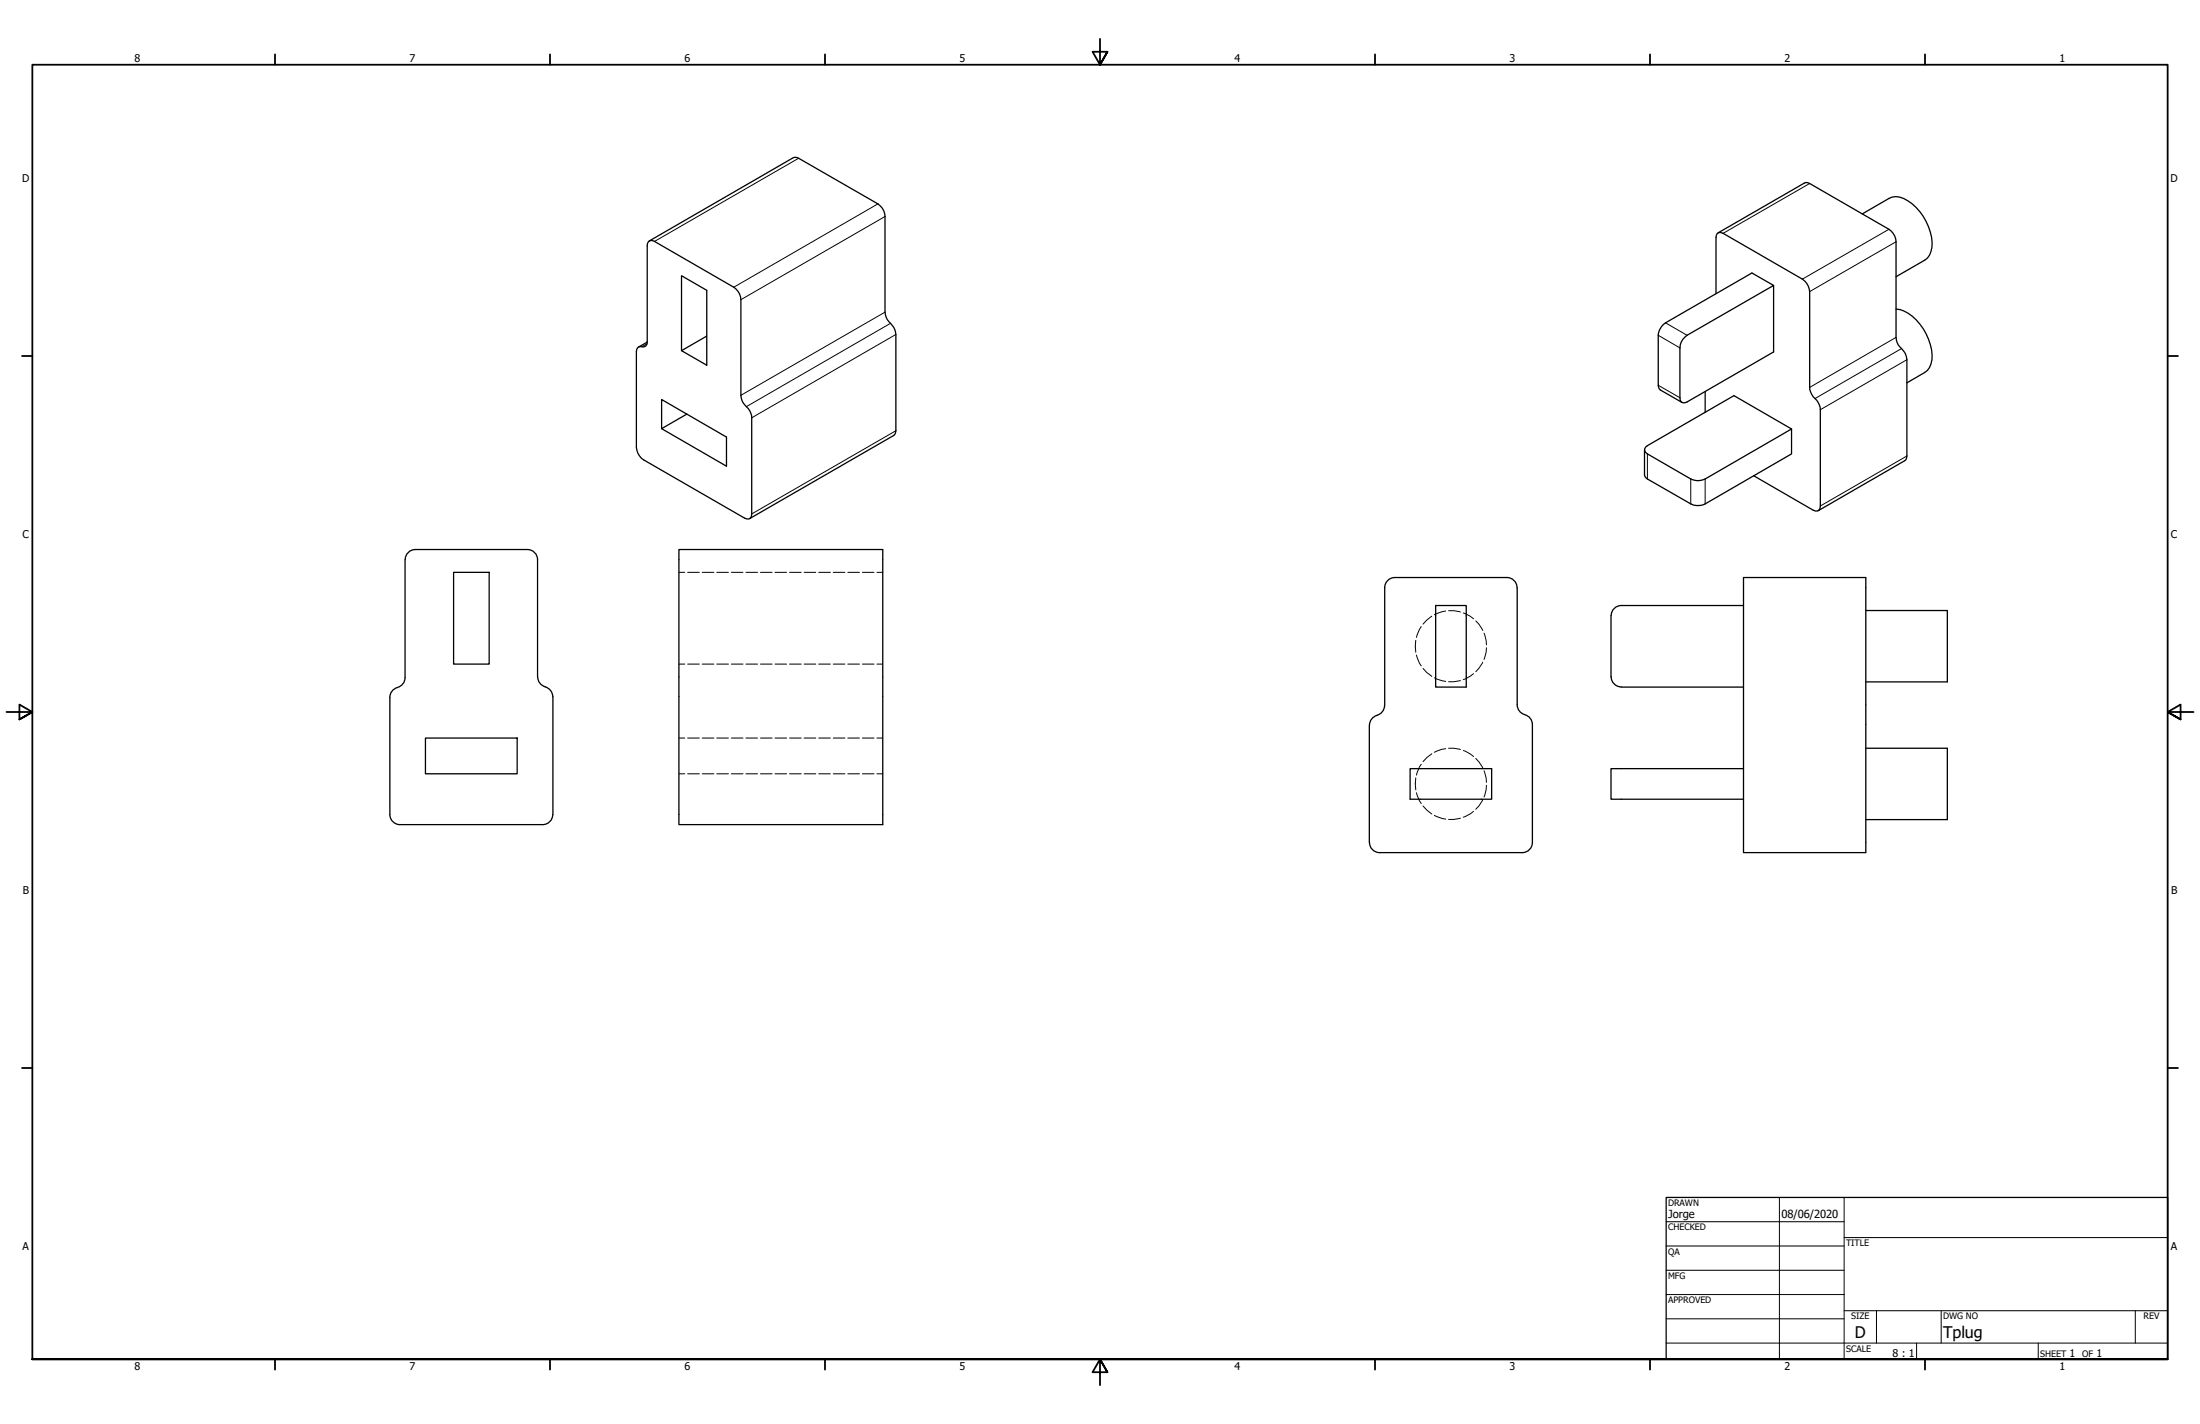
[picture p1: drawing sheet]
<svg xmlns="http://www.w3.org/2000/svg" width="864mm" height="559mm" viewBox="0 0 864 559" stroke-linecap="round" stroke-linejoin="round" font-family="sans-serif">
<!-- layer: Visible (ANSI) -->
<g fill="none" stroke="#000" stroke-width=".51">
<path d="M254.6 94.7l1.4-.3 .9 .3 31.1 18a6.2 6.2 0 0 1 2.8 4.9v37.5a6.8 6.8 0 0 0 2.9 5.2 6.2 6.2 0 0 1 1.4 3.7l-.1 38.6a1.66 1.66 0 0 1-2.7 .7l-39.6-22.8a6.4 6.4 0 0 1-2.9-4.9v-37.6a1.89 1.89 0 0 1 .9-1.8 1.89 1.89 0 0 1 2-.1 1.71 1.71 0 0 0 1.4-2v-37.7zM254.9 94.6l57.1-32.9 1.5 .4 31.1 17.9a6.2 6.2 0 0 1 2.8 5v37.5a7.3 7.3 0 0 0 2.8 5.1 5.8 5.8 0 0 1 1.5 3.7v37.7l-.4 1.4-57 33.1M674.4 91.4l34.5-19.8 1.5 .4 31.1 18a6.2 6.2 0 0 1 2.8 4.9v37.5a7 7 0 0 0 2.8 5.1 5.8 5.8 0 0 1 1.4 3.7v37.7l-.3 1.5-34.5 20M731 83.9l10.6-6a6.6 6.6 0 0 1 7.3 .9 21.4 21.4 0 0 1 9.5 18.2 6.4 6.4 0 0 1-2.9 5.1l-11.2 6.5M673.6 115.3l.1-23a1.66 1.66 0 0 1 2.7-.7l31.1 17.9a6.4 6.4 0 0 1 2.9 4.9v37.6a7.1 7.1 0 0 0 2.8 5.1 6.7 6.7 0 0 1 1.4 3.7v37.8a1.72 1.72 0 0 1-.8 1.8 1.72 1.72 0 0 1-2-.2l-23.4-13.5M696.2 112v26.1l-34 19.6a1.72 1.72 0 0 1-1.9 .2 1.72 1.72 0 0 1-.9-1.8v-19.6a6 6 0 0 1 2.8-4.9l34-19.6-8.5-4.9-33.9 19.6a6.4 6.4 0 0 0-2.9 4.9l.2 20.4 .7 1 8.5 4.9M254.1 134.2l-3.5 2M277.4 131.9l-9.9 5.7 9.9 5.7v-29.4l-9.9-5.7v29.4M744.3 121.3a16.3 16.3 0 0 1 11.9 9.8 15.3 15.3 0 0 1 1.2 13.1l-.8 1.2-1.1 .8-7 4M669.4 153.7v8.1M269.6 162.5l-9.9 5.7 25.5 14.7v-11.4l-25.5-14.7v11.4M703.3 168.3l-22.6-13-34 19.6a1.73 1.73 0 0 0-1.1 1.6 1.73 1.73 0 0 0 1.1 1.6l17 9.9a6.3 6.3 0 0 0 5.7 0l33.9-19.7v9.8l-33.9 19.6a6.3 6.3 0 0 1-5.7 0l-17.7-10.2-.5-1.2v-9.8"/>
<path d="M159 219.6v46.3M207 215.6h-44a4 4 0 0 0-3.9 4M207 215.6a4 4 0 0 1 4 4v46M266.5 215.6h80v108h-80zM178.1 224.6h13.9v36h-13.9zM547.5 226.6a4 4 0 0 0-3.9 4v46.3M547.6 226.6h43.9a4 4 0 0 1 4 4M563.6 237.6h12v32h-12zM595.6 230.6v46M684.4 237.6h-48a4 4 0 0 0-3.9 4M684.4 226.6h48v108h-48zM732.4 239.6h32v28h-32"/>
<path d="M632.4 241.6v24M159 265.9a4.9 4.9 0 0 1-4.2 4.4l-1.3 1.5-.5 1.8v46a4 4 0 0 0 4 4h56a4 4 0 0 0 4-4M211.1 265.7a4 4 0 0 0 3 3.8M214 269.6a4 4 0 0 1 3 3.8M217 273.4v46.2M543.5 276.8a4 4 0 0 1-3 3.9M595.6 276.6a4 4 0 0 0 2.9 3.8M632.5 265.6a4 4 0 0 0 3.9 4h48M167 289.6h36v14.1h-36zM537.5 284.6v46M540.6 280.7a4 4 0 0 0-3 3.9M598.6 280.5a4 4 0 0 1 2.9 3.8"/>
<path d="M601.5 284.4v46.2a4 4 0 0 1-3.9 4h-56.1a4 4 0 0 1-3.9-4M732.4 293.6h32v28h-32M553.5 301.6h32v12h-32zM684.4 301.6h-52v12h52"/>
</g>
<!-- layer: Visible Narrow (ANSI) -->
<g fill="none" stroke="#000" stroke-width=".39">
<path d="M313.5 62.1l-56.6 32.6M710.4 72l-34 19.6M344.6 80l-56.6 32.7M347.4 85l-56.6 32.6M741.5 90l-34 19.5M744.3 94.9l-33.9 19.5M254 134.9l-2 1.2M347.4 122.5l-56.6 32.6M349.6 126.9l-56.6 32.7M351.7 131.3l-56.6 32.7M650.9 131.6l8.5 4.9M653.8 126.7l8.4 4.9"/>
<path d="M744.3 132.4l-33.9 19.6M746.4 136.8l-33.9 19.6M650.9 151.2l8.5 4.9M748.5 141.2l-33.9 19.6M351.7 169l-56.6 32.7M646.7 178.1v9.9M748.5 178.9l-33.9 19.7M663.7 188v9.7M669.4 188v9.7"/>
</g>
<!-- layer: Hidden (ANSI) -->
<g fill="none" stroke="#000" stroke-width=".39">
<path d="M266.5 224.6h2.3M269.9 224.6h4.6M275.7 224.6h4.5M281.4 224.6h4.5M287.1 224.6h4.6M292.8 224.6h4.6M298.5 224.6h4.6M304.2 224.6h4.6M309.9 224.6h4.6M315.7 224.6h4.5M321.4 224.6h4.5M327.1 224.6h4.6"/>
<path d="M332.8 224.6h4.6M338.5 224.6h4.6M344.2 224.6h2.3M567.5 239.8l-4.4 1.4M568.6 239.6h2.1l2.6 .6M555.8 251.3v4.7M556 257l1.2 3.3 .7 1M557.9 245.9l-.7 1.1-1.2 3.1M562 241.8l-3.4 3.1M574.4 240.5l2.8 1.4 1.2 .9M579.3 243.6l1.3 1.4 1.4 2.4M582 259.8l-1.4 2.4-1.3 1.4"/>
<path d="M582.5 248.5l.9 2.8 .1 1.7M583.5 254.2l-.1 1.7-.9 2.9M266.5 260.6h2.3M269.9 260.6h4.6M275.7 260.6h4.5M281.4 260.6h4.5M287.1 260.6h4.6M292.8 260.6h4.6M298.5 260.6h4.6M304.2 260.6h4.6M309.9 260.6h4.6M315.7 260.6h4.5"/>
<path d="M321.4 260.6h4.5M327.1 260.6h4.6M332.8 260.6h4.6M338.5 260.6h4.6M344.2 260.6h2.3M558.6 262.3l3.4 3.1M563.1 266l4.4 1.4M573.3 267.1l-4.7 .4M578.4 264.4l-1.2 .9-2.8 1.4M266.5 289.6h2.3M269.9 289.6h4.6M275.7 289.6h4.5"/>
<path d="M281.4 289.6h4.5M287.1 289.6h4.6M292.8 289.6h4.6M298.5 289.6h4.6M304.2 289.6h4.6M309.9 289.6h4.6M315.7 289.6h4.5M321.4 289.6h4.5M327.1 289.6h4.6M332.8 289.6h4.6M338.5 289.6h4.6M344.2 289.6h2.3"/>
<path d="M557.9 299.9l-.7 1-1.2 3.3M562 295.8l-3.4 3.1M567.5 293.8l-1.4 .2-3 1.2M568.6 293.6h2.1l2.6 .5M574.4 294.5l2.8 1.4 1.2 1M579.3 297.6l1.3 1.4 1.4 2.4M266.5 303.7h2.3M269.9 303.7h4.6M275.7 303.7h4.5M281.4 303.7h4.5M287.1 303.7h4.6M292.8 303.7h4.6"/>
<path d="M298.5 303.7h4.6M304.2 303.7h4.6M309.9 303.7h4.6M315.7 303.7h4.5M321.4 303.7h4.5M327.1 303.7h4.6M332.8 303.7h4.6M338.5 303.7h4.6M344.2 303.7h2.3M555.8 305.2v4.7M556 311.1l1.2 3.2 .7 1M558.6 316.3l3.4 3.1"/>
<path d="M563.1 320l4.4 1.4M578.4 318.4l-1.2 .9-2.8 1.4M582 313.8l-1.4 2.4-1.3 1.4M582.5 302.5l.9 2.8 .1 1.7M583.5 308.2l-.1 1.7-.9 2.8M573.3 321.1l-2.6 .5h-2.1"/>
</g>
<!-- layer: Border (ANSI) -->
<g fill="none" stroke="#000" stroke-width=".7">
<path d="M431.8 15.2v10.2l-2.9-5.1h5.8l-2.9 5.1 2.9-5.1M107.9 21.3v4.1M215.9 21.3v4.1M323.8 21.3v4.1M539.8 21.3v4.1M647.7 21.3v4.1M755.6 21.3v4.1M8.6 139.7h4.1M850.9 139.7h4.1M2.5 279.4h10.2l-5.1-2.9v5.8l5.1-2.9-5.1 2.9M861.1 279.4h-10.2l5.1-2.9v5.8l-5.1-2.9 5.1 2.9M8.6 419.1h4.1"/>
<path d="M850.9 419.1h4.1M12.7 533.4v-508h838.2v508h-838.2h838.2M107.9 533.4v4.1M215.9 533.4v4.1M323.8 533.4v4.1M434.7 538.5l-2.9-5.1 2.9 5.1h-5.8l2.9-5.1v10.2M539.8 533.4v4.1M647.7 533.4v4.1M755.6 533.4v4.1"/>
</g>
<!-- layer: Title (ANSI) -->
<g fill="none" stroke="#000" stroke-width=".39">
<path d="M654 479.4h69.9M698.5 469.9v63.5M723.9 469.9v63.5M654 488.9h69.9M654 498.5h69.9M723.9 485.6h127M654 508h69.9M654 517.5h69.9M723.9 514.3h127M736.6 514.3v12.7M762 514.3v12.7M838.2 514.3v12.7"/>
<path d="M654 527h196.9M752.3 527v6.4M800.1 527v6.4"/>
</g>
<path d="M654 469.9h196.9v63.5h-196.9z" fill="none" stroke="#000" stroke-width=".51"/>
<g font-size="6.3">
<text x="728.1" y="524.9">D</text>
<text x="762.8" y="525">Tplug</text>
</g>
<g font-size="4.4">
<text x="654.8" y="477.8">Jorge</text>
<text x="699.3" y="478">08/06/2020</text>
</g>
<g font-size="4.2">
<text x="52.8" y="24.4">8</text>
<text x="160.8" y="24.4">7</text>
<text x="268.7" y="24.4">6</text>
<text x="376.7" y="24.4">5</text>
<text x="484.6" y="24.4">4</text>
<text x="592.6" y="24.4">3</text>
<text x="700.5" y="24.4">2</text>
<text x="808.5" y="24.4">1</text>
<text x="8.8" y="71.4">D</text>
<text x="852" y="71.4">D</text>
<text x="8.9" y="211.1">C</text>
<text x="852.2" y="211.1">C</text>
<text x="9" y="350.8">B</text>
<text x="852.2" y="350.8">B</text>
<text x="8.9" y="490.5">A</text>
<text x="852.2" y="490.5">A</text>
<text x="742.9" y="532.6">8 : 1</text>
<text x="812.4" y="532.6">1</text>
<text x="823" y="532.6">1</text>
<text x="52.8" y="537.5">8</text>
<text x="160.8" y="537.5">7</text>
<text x="268.7" y="537.5">6</text>
<text x="376.7" y="537.5">5</text>
<text x="484.6" y="537.5">4</text>
<text x="592.6" y="537.5">3</text>
<text x="700.5" y="537.5">2</text>
<text x="808.5" y="537.5">1</text>
</g>
<g font-size="3.5">
<text x="654.8" y="473.2">DRAWN</text>
<text x="654.8" y="482.8">CHECKED</text>
<text x="724.7" y="488.9">TITLE</text>
<text x="654.8" y="492.3">QA</text>
<text x="654.8" y="501.8">MFG</text>
<text x="654.8" y="511.4">APPROVED</text>
<text x="726.7" y="517.7">SIZE</text>
<text x="762.8" y="517.7">DWG NO</text>
<text x="841.4" y="517.7">REV</text>
<text x="724.7" y="530.4">SCALE</text>
<text x="800.9" y="532.6">SHEET</text>
<text x="817.4" y="532.6">OF</text>
</g>
</svg>
